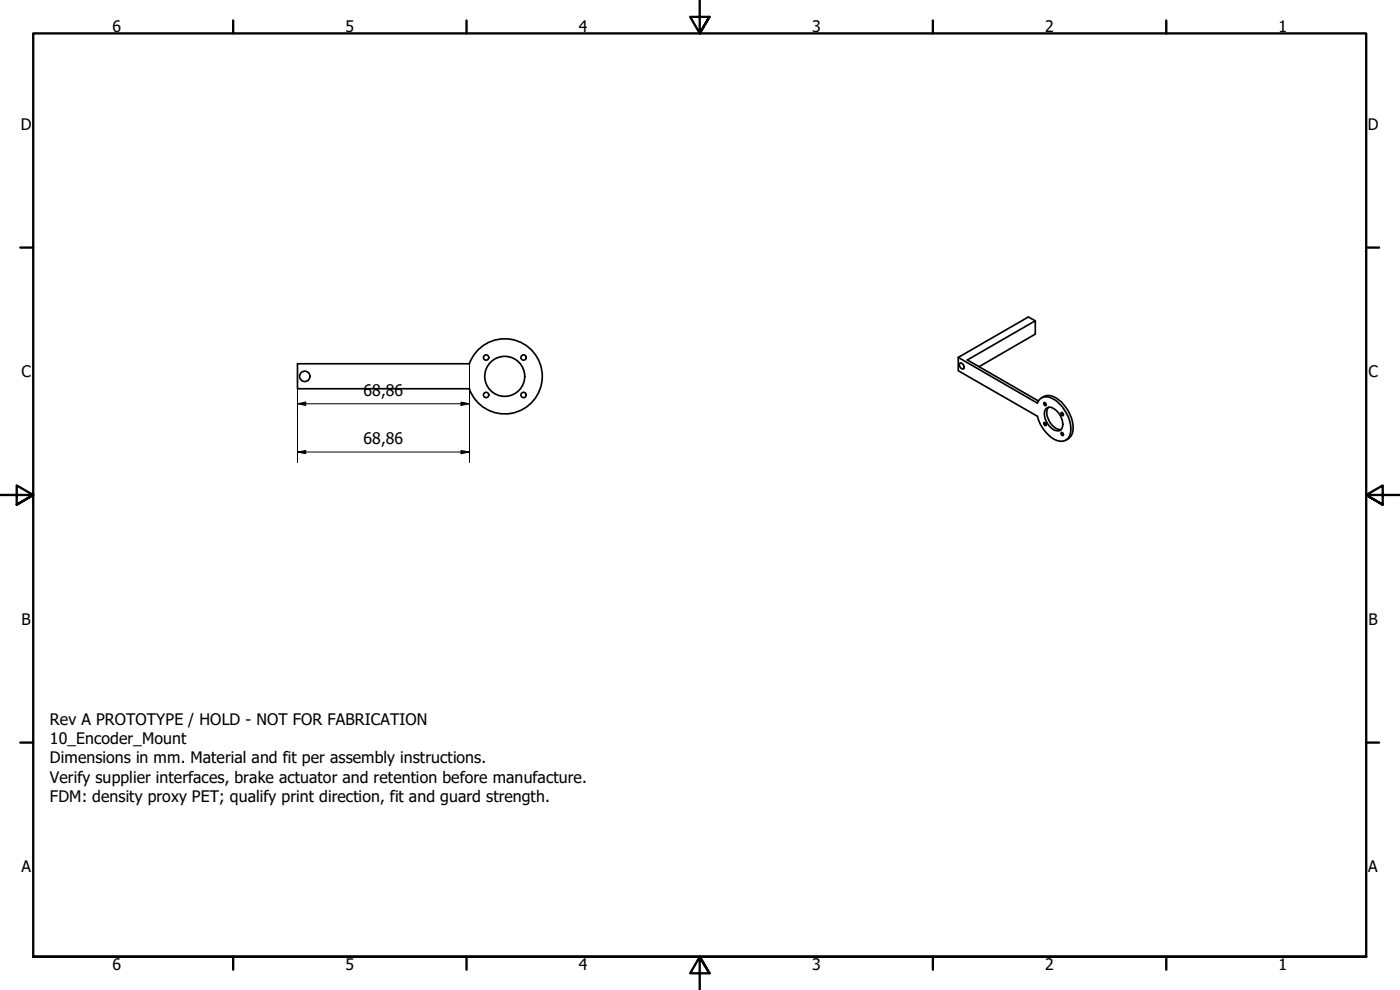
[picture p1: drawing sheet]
<svg xmlns="http://www.w3.org/2000/svg" width="420mm" height="297mm" viewBox="0 0 420 297" stroke-linecap="round" stroke-linejoin="round" font-family="sans-serif">
<!-- layer: Visible (ISO) -->
<g fill="none" stroke="#000" stroke-width=".51">
<path d="M310.7 96.3l-2.1-1.2-21 12.1M140.9 109.2a11.3 11.3 0 0 1 17.3-5.3 11.3 11.3 0 0 1 0 18.1 11.3 11.3 0 0 1-17.3-5.3M140.9 109.1h-51.6v7.5h51.6M287.6 107.2l23.7 13.8a2.79 2.79 0 0 1 4.4-1.5 10.9 10.9 0 0 1 5.5 10.5 2.99 2.99 0 0 1-4.7 1.9 11.3 11.3 0 0 1-5.2-7l-23.7-13.7zM288 109a1.1 1.1 0 0 1 1.1 .5 1.1 1.1 0 0 1 0 1.2 1.25 1.25 0 0 1-1.1-1.7zM293.8 110l16.9-9.7v-4l-20.4 11.7 21.4 12.3M312.5 119.4a3.8 3.8 0 0 1 5.2 .5 10.8 10.8 0 0 1 4.1 10.1 3.6 3.6 0 0 1-2 2.1M313.4 120.8l.5 .4v.5l-.5-.2zM313.4 126.7l.5 .5-.1 .5-.6-.6zM313.8 122.7a2.01 2.01 0 0 1 3.1 .4 5.2 5.2 0 0 1 1.8 5.4 1.84 1.84 0 0 1-2.9 .1 5.2 5.2 0 0 1-2-5.9zM314.6 122.2a4.4 4.4 0 0 0 1.1 5.3l.5 .5a2.64 2.64 0 0 0 2.3 .9M318.5 123.7l.6 .5-.1 .6-.5-.4z"/>
<path d="M318.5 129.7l.6 .5-.1 .5-.5-.3z"/>
<circle cx="91.5" cy="112.9" r="1.56"/>
<circle cx="145.9" cy="118.5" r=".79"/>
<circle cx="145.9" cy="107.3" r=".79"/>
<circle cx="151.5" cy="112.9" r="6"/>
<circle cx="157.1" cy="107.3" r=".79"/>
<circle cx="157.1" cy="118.5" r=".79"/>
</g>
<!-- layer: Border (ISO) -->
<g fill="none" stroke="#000" stroke-width=".7">
<path d="M70 6.1v3.9M140 6.1v3.9M210 0v10l-2.9-4.9h5.8l-2.9 4.9 2.9-4.9M280 6.1v3.9M350 6.1v3.9M6.1 74.3h3.9M410 74.3h3.9M0 148.5h10l-5-2.8v5.7l5-2.9-5 2.9M420 148.5h-10l5-2.8v5.7l-5-2.9 5 2.9M6.1 222.8h3.9M410 222.8h3.9M10 287.1v-277.1h400v277.1h-400h400"/>
<path d="M70 287.1v3.8M140 287.1v3.8M212.9 292l-2.9-4.9 2.9 4.9h-5.8l2.9-4.9v9.9M280 287.1v3.8M350 287.1v3.8"/>
</g>
<!-- layer: Dimension (ISO) -->
<path d="M89.3 109.1v29.7M140.9 109.1v29.7M89.3 121.1l2.5-.5v1.1zM89.3 135.6l2.5-.4v.9zM89.3 121.1h51.6M89.3 135.6h51.6M138.4 120.6l2.5 .5-2.5 .6zM138.4 135.2l2.5 .4-2.5 .5z" fill="none" stroke="#000" stroke-width=".3"/>
<path d="M89.3 121.1l2.5-.5v1.1zM89.3 135.6l2.5-.4v.9zM138.4 120.6l2.5 .5-2.5 .6zM138.4 135.2l2.5 .4-2.5 .5z" fill="#000"/>
<g font-size="4.8">
<text x="33.7" y="9.6">6</text>
<text x="103.7" y="9.6">5</text>
<text x="173.7" y="9.6">4</text>
<text x="243.7" y="9.6">3</text>
<text x="313.7" y="9.6">2</text>
<text x="383.7" y="9.6">1</text>
<text x="6.2" y="38.9">D</text>
<text x="410.5" y="38.9">D</text>
<text x="6.4" y="113.1">C</text>
<text x="410.7" y="113.1">C</text>
<text x="109.1" y="118.7">68,86</text>
<text x="109.1" y="133.3">68,86</text>
<text x="6.4" y="187.4">B</text>
<text x="410.7" y="187.4">B</text>
<text x="15" y="217.5">Rev A PROTOTYPE / HOLD - NOT FOR FABRICATION</text>
<text x="15" y="223.3">10_Encoder_Mount</text>
<text x="15" y="229">Dimensions in mm. Material and fit per assembly instructions.</text>
<text x="15" y="234.8">Verify supplier interfaces, brake actuator and retention before manufacture.</text>
<text x="15" y="240.6">FDM: density proxy PET; qualify print direction, fit and guard strength.</text>
<text x="6.4" y="261.7">A</text>
<text x="410.7" y="261.7">A</text>
<text x="33.7" y="290.9">6</text>
<text x="103.7" y="290.9">5</text>
<text x="173.7" y="290.9">4</text>
<text x="243.7" y="290.9">3</text>
<text x="313.7" y="290.9">2</text>
<text x="383.7" y="290.9">1</text>
</g>
</svg>
